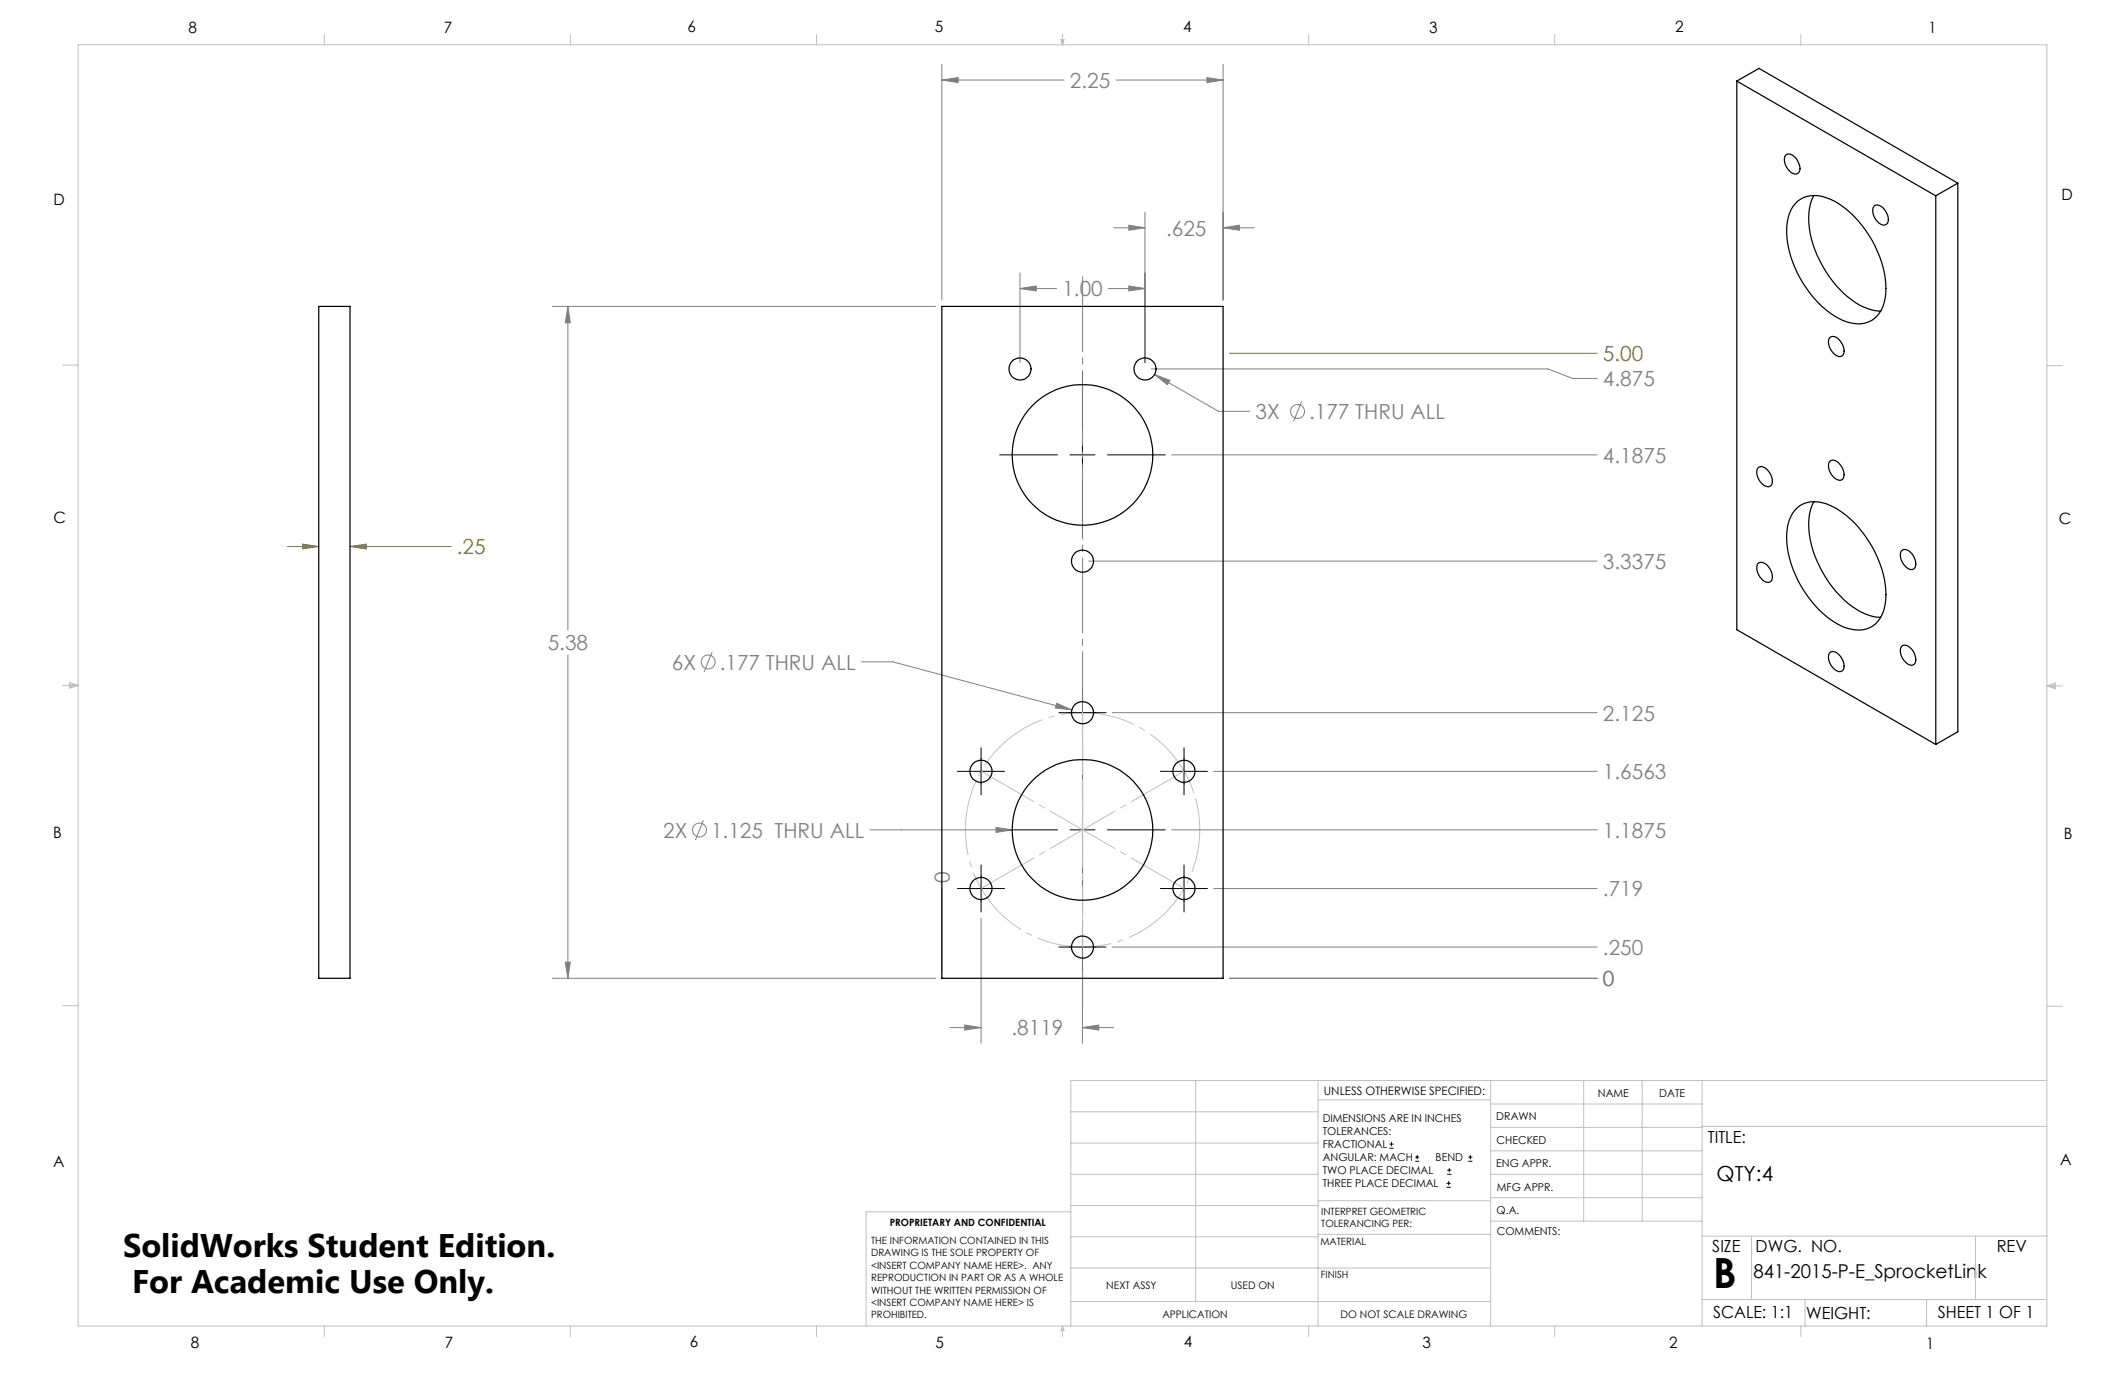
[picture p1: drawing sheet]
<svg xmlns="http://www.w3.org/2000/svg" width="432mm" height="279mm" viewBox="0 0 432 279" stroke-linecap="round" stroke-linejoin="round" font-family="sans-serif">
<g fill="none" stroke="#808080" stroke-width=".2">
<path d="M191.4 16.3l3.3-.5v1zM191.4 13.1v47.9M191.4 16.3h24.8M226.8 16.3h21.7M245.3 15.8l3.2 .5-3.2 .5zM248.5 13.1v47.9M207.3 58.6l3.3-.5v1zM207.3 55.5v18.2M207.3 58.6h7.4M225.2 58.6h7.5M226.3 46.3h6.4M229.4 58.1l3.3 .5-3.3 .5z"/>
<path d="M229.4 45.8l3.3 .5-3.3 .5zM232.7 43.1v30.6M248.5 46.3l3.3-.5v1zM248.5 46.3h6.4M112.2 62.3h77.9M115.4 62.3l.5 3.3h-1zM115.4 62.3v65.7M233.9 75h80.6l5 1.9h5.1M234.6 76.1l3.1 1.2-.5 .9zM234.6 76.1l13 7.5h6.3M238.1 92.4h86.5M264.5 81.6l-1.6 4"/>
<path d="M221.2 114h103.4M115.4 133.1v65.7M144.7 132.5l-1.6 4M175 134.5h6.4l36.4 9.8M214.7 142.9l3.1 1.4-3.3-.4zM226 144.8h98.6M246.6 156.7h78M142.9 166.7l-1.6 4M176.8 168.6h28.9M202.4 168.1l3.3 .5-3.3 .6zM238.1 168.6h86.5M112.2 198.8h77.9"/>
<path d="M114.9 195.5h1l-.5 3.3zM191.4 180.6v16.9M199.4 186.6v25.4M220 198.5v13.5M226 192.4h98.6M246.6 180.6h78M249.8 198.8h74.8M193 208.8h6.4M196 208.3l3.4 .5-3.4 .5zM220 208.8l3.3-.5v1zM220 208.8h6.3"/>
<circle cx="263.7" cy="83.6" r="1.41"/>
<circle cx="143.9" cy="134.5" r="1.42"/>
<circle cx="142.1" cy="168.7" r="1.42"/>
</g>
<g fill="none" stroke="#000" stroke-width=".2">
<path d="M220 75.6v11.7M203.1 92.4h11.8M217.4 92.4h5.1M220 89.9v5.1M220 97.5v11.8M225 92.4h11.8M194.6 156.7h9.5M199.4 151.9v9.6M215.2 144.8h9.6M220 140v9.6M220 151.8v11.7M235.8 156.7h9.6"/>
<path d="M240.6 151.9v9.6M199.4 175.8v9.5M203.1 168.6h11.8M217.4 168.6h5.1M220 166.1v5.1M220 173.7v11.8M225 168.6h11.8M240.6 175.8v9.5M194.6 180.6h9.5M215.2 192.4h9.6M220 187.6v9.6M235.8 180.6h9.6"/>
<path d="M282.3 233.3h.9M282.3 232.5h.9M282.8 232.1v.8M287.6 236h.8M287.6 235.1h.8M288 234.7v.8M294.1 238.6h.8M294.1 237.8h.8M294.5 237.4v.8M298.3 236h.9M298.3 235.1h.9M298.8 234.7v.8"/>
<path d="M293.9 241.3h.9M293.9 240.5h.9M294.4 240v.8"/>
</g>
<path d="M242.8 161.7a23.8 23.8 0 0 0-39.9-9.7 23.8 23.8 0 0 0 10.8 39.6 23.8 23.8 0 0 0 29.4-28.6l-.3-1.3" fill="none" stroke="#c0c0c0" stroke-width=".2" stroke-dasharray="15.2 1.3 1.3 1.3" stroke-dashoffset="-.5" stroke-linecap="butt"/>
<path d="M249.8 71.8h74.8M58.4 111.1h6.4M61.5 110.6l3.3 .5-3.3 .4zM71.1 111.1l3.3-.5v.9zM71.1 111.1h20.6" fill="none" stroke="#808000" stroke-width=".2"/>
<path d="M220 205.1v-149.2" fill="none" stroke="#808080" stroke-width=".2" stroke-dasharray="15.2 1.3 1.3 1.3" stroke-dashoffset="-.3"/>
<path d="M220 144.8v23.8" fill="none" stroke="#c0c0c0" stroke-width=".2" stroke-dasharray="15.2 1.3 1.3 1.3" stroke-dashoffset="5.2"/>
<path d="M199.4 156.7l41.2 23.8M240.6 156.7l-41.2 23.8M220 192.4v-47.6" fill="none" stroke="#c0c0c0" stroke-width=".2" stroke-dasharray="15.2 1.3 1.3 1.3" stroke-dashoffset="2.9"/>
<g fill="none" stroke="#c0c0c0" stroke-width=".2">
<path d="M15.9 9.1h400v260.4h-400zM65.9 6.9v2.2M115.9 6.9v2.2M165.9 6.9v2.2M215.6 8h.6l-.3 1.1zM215.7 8l.2 1.1M215.9 6.9v2.2M216 8l-.1 1.1M265.9 6.9v2.2M315.9 6.9v2.2M365.9 6.9v2.2M12.7 74.2h3.2"/>
<path d="M415.9 74.3h3.2M12.7 139.3h3.2M14.2 139.1l1.7 .2M14.2 138.7l1.7 .6-1.7 .5zM15.9 139.3l-1.7 .3M415.9 139.4h3.2M415.9 139.4l1.8-.6v1.2zM415.9 139.4l1.8 .3M417.7 139.2l-1.8 .2M12.7 204.4h3.2M243 219.6v44.9M267.8 219.6v49.9"/>
<path d="M302.9 219.6v49.9M321.8 219.6v28.5M333.7 219.6v28.5M345.9 219.6v49.9M415.9 204.5h3.2M415.9 219.6h-198.3v49.9M217.6 238.6h50.2M217.6 232.3h50.2M217.6 225.9h50.2M267.8 223.5h35.1M302.9 233.9h43M302.9 229.1h43"/>
<path d="M302.9 224.3h43M302.9 238.6h43M345.9 228.9h70M217.6 257.7h85.3M217.6 251.3h50.2M217.6 245h50.2M217.6 246.2h-41.6v23.3M267.8 250.8h35.1M267.8 244h35.1M302.9 248.1h43M302.9 243.4h43M345.9 251.2h70"/>
<path d="M355.9 251.2v12.9M401.4 251.2v12.9M65.9 269.5v2.1M115.9 269.5v2.1M165.9 269.5v2.1M215.9 269.5v2.1M215.9 269.5l.3 .8h-.6zM217.6 264.5h85.3M265.9 269.5v2.1M315.9 269.5v2.1M345.9 264.1h70M365.9 269.5v2.1"/>
<path d="M366.8 264.1v5.4M391.5 264.1v5.4"/>
</g>
<path d="M71.1 111.1l3.3-.5v.9zM61.5 110.6l3.3 .5-3.3 .4z" fill="#808000"/>
<path d="M191.4 16.3l3.3-.5v1zM245.3 15.8l3.2 .5-3.2 .5zM214.7 142.9l-.2 1 3.3 .4zM202.4 168.1v1.1l3.3-.6zM207.3 58.6l3.3-.5v1zM229.4 58.1l3.3 .5-3.3 .5zM229.4 45.8l3.3 .5-3.3 .5zM248.5 46.3l3.3-.5v1zM234.6 76.1l2.6 2.1 .5-.9zM115.4 62.3l.5 3.3h-1zM114.9 195.5h1l-.5 3.3zM196 208.3l3.4 .5-3.4 .5zM220 208.8l3.3-.5v1z" fill="#808080"/>
<g fill="none" stroke="#000" stroke-width=".25">
<path d="M352.9 16.5v111.5l40.4 23.3M352.9 16.5l40.4 23.3M352.9 16.5l4.5-2.6 40.4 23.3M363 31.4a2.06 2.06 0 0 1 2.4 1.5l.2 .5a1.33 1.33 0 0 1-.7 2 2.93 2.93 0 0 1-2.1-3.8zM368.6 39.7a12.1 12.1 0 0 0-.5 8.9 22.6 22.6 0 0 0 9.9 13.5l.9 .4a7.7 7.7 0 0 0 3.3 .7M393.3 39.8v111.5M397.8 37.2v111.5l-4.5 2.6M397.8 37.2l-4.5 2.6M365.3 40.9a6.2 6.2 0 0 1 6.6-.4 21.3 21.3 0 0 1 10.4 12.8 13.4 13.4 0 0 1 0 9.6 5.4 5.4 0 0 1-7.1 2.5 18.6 18.6 0 0 1-9.4-8.8 18 18 0 0 1-2.4-12.4 6.4 6.4 0 0 1 1.9-3.3zM380.8 41.9a1.62 1.62 0 0 1 2.4 1l.5 1.3a1.09 1.09 0 0 1-.4 1.4 1.09 1.09 0 0 1-1.5-.2 3.1 3.1 0 0 1-1-3.5zM64.8 62.3h6.3v136.5h-6.3zM191.4 62.3h57.1v136.5h-57.1z"/>
<path d="M371.8 68.7a1.39 1.39 0 0 1 2.1 .5 2.53 2.53 0 0 1 .5 3 1.37 1.37 0 0 1-1.9-.4 2.8 2.8 0 0 1-.7-3.1zM357.2 95.1a1.62 1.62 0 0 1 2.4 1 1.95 1.95 0 0 1 0 2.7 2.54 2.54 0 0 1-2.6-2.2v-.9zM371.8 93.8a1.19 1.19 0 0 1 1.8 .2 2.81 2.81 0 0 1 .8 3.4 1.59 1.59 0 0 1-2.1-.8l-.7-1.4-.1-.8zM357.2 114.5a1.62 1.62 0 0 1 2.4 1 1.93 1.93 0 0 1 0 2.8 2.32 2.32 0 0 1-2.4-1.8l-.2-.9zM365.3 103.1a6.5 6.5 0 0 1 7.4 0 21.9 21.9 0 0 1 10.5 18.7 6.2 6.2 0 0 1-4.1 6 8.8 8.8 0 0 1-7.2-2 22.1 22.1 0 0 1-8.8-17.6 7.4 7.4 0 0 1 2.2-5.1zM368.6 102a12 12 0 0 0-.5 8.8 22.5 22.5 0 0 0 9.9 13.5l.9 .4a7.7 7.7 0 0 0 3.3 .7M386.4 111.9a1.22 1.22 0 0 1 1.7 .2 2.81 2.81 0 0 1 .9 3.4 1.32 1.32 0 0 1-1.9-.5 2.8 2.8 0 0 1-.7-3.1zM372 132.5a1.58 1.58 0 0 1 1.9 .7 2.53 2.53 0 0 1 .5 3.1 1.37 1.37 0 0 1-1.9-.5 2.76 2.76 0 0 1-.7-3.1zM386.4 131.4a1.15 1.15 0 0 1 1.7 .2 2.78 2.78 0 0 1 .9 3.4 1.32 1.32 0 0 1-1.9-.5 2.76 2.76 0 0 1-.7-3.1z"/>
<circle cx="207.3" cy="75" r="2.25"/>
<circle cx="232.7" cy="75" r="2.25"/>
<circle cx="220" cy="92.4" r="14.3"/>
<circle cx="220" cy="114" r="2.25"/>
<circle cx="199.3" cy="156.7" r="2.23"/>
<circle cx="220" cy="144.8" r="2.25"/>
<circle cx="240.6" cy="156.7" r="2.23"/>
<circle cx="220" cy="168.6" r="14.3"/>
<circle cx="199.3" cy="180.5" r="2.23"/>
<circle cx="220" cy="192.5" r="2.25"/>
<circle cx="240.6" cy="180.5" r="2.23"/>
</g>
<text font-size="8.5" x="348.1" y="261.8">B</text>
<g font-size="6.6">
<text x="25" y="255.4">SolidWorks Student Edition.</text>
<text x="26.8" y="262.7">For Academic Use Only.</text>
</g>
<g font-size="4.2" fill="#808080">
<text x="217.4" y="17.9">2.25</text>
<text x="237" y="47.9">.625</text>
<text x="215.9" y="60.2">1.00</text>
<text x="325.7" y="78.5">4.875</text>
<text x="255.1" y="85.1">3X</text>
<text x="266" y="85.1">.177 THRU ALL</text>
<text x="325.7" y="94">4.1875</text>
<text x="325.7" y="115.6">3.3375</text>
<text x="111.3" y="132.1">5.38</text>
<text x="136.5" y="136">6X</text>
<text x="146.2" y="136">.177 THRU ALL</text>
<text x="325.7" y="146.4">2.125</text>
<text x="325.7" y="158.3">1.6563</text>
<text x="134.8" y="170.2">2X</text>
<text x="144.5" y="170.2">1.125 THRU ALL</text>
<text x="325.7" y="170.2">1.1875</text>
<text x="193" y="179.4" transform="rotate(-90 193 179.4)">0</text>
<text x="325.7" y="182.1">.719</text>
<text x="325.7" y="194">.250</text>
<text x="325.7" y="200.4">0</text>
<text x="205.5" y="210.4">.8119</text>
</g>
<g font-size="4.2" fill="#808000">
<text x="325.7" y="73.4">5.00</text>
<text x="92.8" y="112.6">.25</text>
</g>
<text font-size="4.2" x="348.8" y="239.9">QTY:4</text>
<text font-size="3.9" x="356.3" y="259.8">841-2015-P-E_SprocketLink</text>
<g font-size="3.4">
<text x="347.1" y="232.3">TITLE:</text>
<text x="347.9" y="254.3">SIZE</text>
<text x="356.7" y="254.4">DWG. NO.</text>
<text x="405.7" y="254.5">REV</text>
<text x="348.1" y="267.9">SCALE: 1:1</text>
<text x="367" y="268">WEIGHT:</text>
<text x="393.8" y="267.9">SHEET 1 OF 1</text>
</g>
<g font-size="3.2">
<text x="38.3" y="6.7">8</text>
<text x="90.2" y="6.7">7</text>
<text x="139.7" y="6.5">6</text>
<text x="190" y="6.5">5</text>
<text x="240.4" y="6.5">4</text>
<text x="290.4" y="6.7">3</text>
<text x="340.4" y="6.5">2</text>
<text x="391.9" y="6.7">1</text>
<text x="10.9" y="41.6">D</text>
<text x="418.9" y="40.7">D</text>
<text x="10.9" y="106.3">C</text>
<text x="418.4" y="106.4">C</text>
<text x="10.8" y="170.2">B</text>
<text x="419.4" y="170.6">B</text>
<text x="10.8" y="237.2">A</text>
<text x="418.6" y="236.8">A</text>
<text x="38.8" y="273.8">8</text>
<text x="90.4" y="273.8">7</text>
<text x="140.2" y="273.8">6</text>
<text x="190.1" y="273.9">5</text>
<text x="240.5" y="273.8">4</text>
<text x="289" y="273.9">3</text>
<text x="339.1" y="273.8">2</text>
<text x="391.4" y="274.1">1</text>
</g>
<text font-size="2.4" x="269" y="222.4">UNLESS OTHERWISE SPECIFIED:</text>
<g font-size="2.2">
<text x="268.8" y="228">DIMENSIONS ARE IN INCHES</text>
<text x="304.1" y="227.7">DRAWN</text>
<text x="324.7" y="222.9">NAME</text>
<text x="337.2" y="222.9">DATE</text>
<text x="268.8" y="230.6">TOLERANCES:</text>
<text x="268.8" y="233.3">FRACTIONAL</text>
<text x="304.1" y="232.6">CHECKED</text>
<text x="268.8" y="236">ANGULAR: MACH</text>
<text x="268.8" y="238.6">TWO PLACE DECIMAL</text>
<text x="291.7" y="236">BEND</text>
<text x="304" y="237.2">ENG APPR.</text>
<text x="268.8" y="241.3">THREE PLACE DECIMAL</text>
<text x="304.2" y="241.9">MFG APPR.</text>
<text x="304.1" y="246.7">Q.A.</text>
<text x="304.1" y="250.9">COMMENTS:</text>
</g>
<g font-size="2.1">
<text x="224.8" y="262">NEXT ASSY</text>
<text x="250.1" y="261.9">USED ON</text>
<text x="236.2" y="267.8">APPLICATION</text>
<text x="272.4" y="267.8">DO NOT SCALE DRAWING</text>
</g>
<g font-size="2">
<text x="180.8" y="249.2">PROPRIETARY AND CONFIDENTIAL</text>
<text x="268.5" y="246.8">INTERPRET GEOMETRIC</text>
<text x="268.5" y="249.4">TOLERANCING PER:</text>
<text x="177" y="252.8">THE INFORMATION CONTAINED IN THIS</text>
<text x="177" y="255.3">DRAWING IS THE SOLE PROPERTY OF</text>
<text x="177" y="257.8">&lt;INSERT COMPANY NAME HERE&gt;. ANY</text>
<text x="268.3" y="252.9">MATERIAL</text>
<text x="177" y="260.3">REPRODUCTION IN PART OR AS A WHOLE</text>
<text x="177" y="262.9">WITHOUT THE WRITTEN PERMISSION OF</text>
<text x="268.4" y="259.7">FINISH</text>
<text x="177" y="265.4">&lt;INSERT COMPANY NAME HERE&gt; IS</text>
<text x="177" y="267.9">PROHIBITED.</text>
</g>
</svg>
